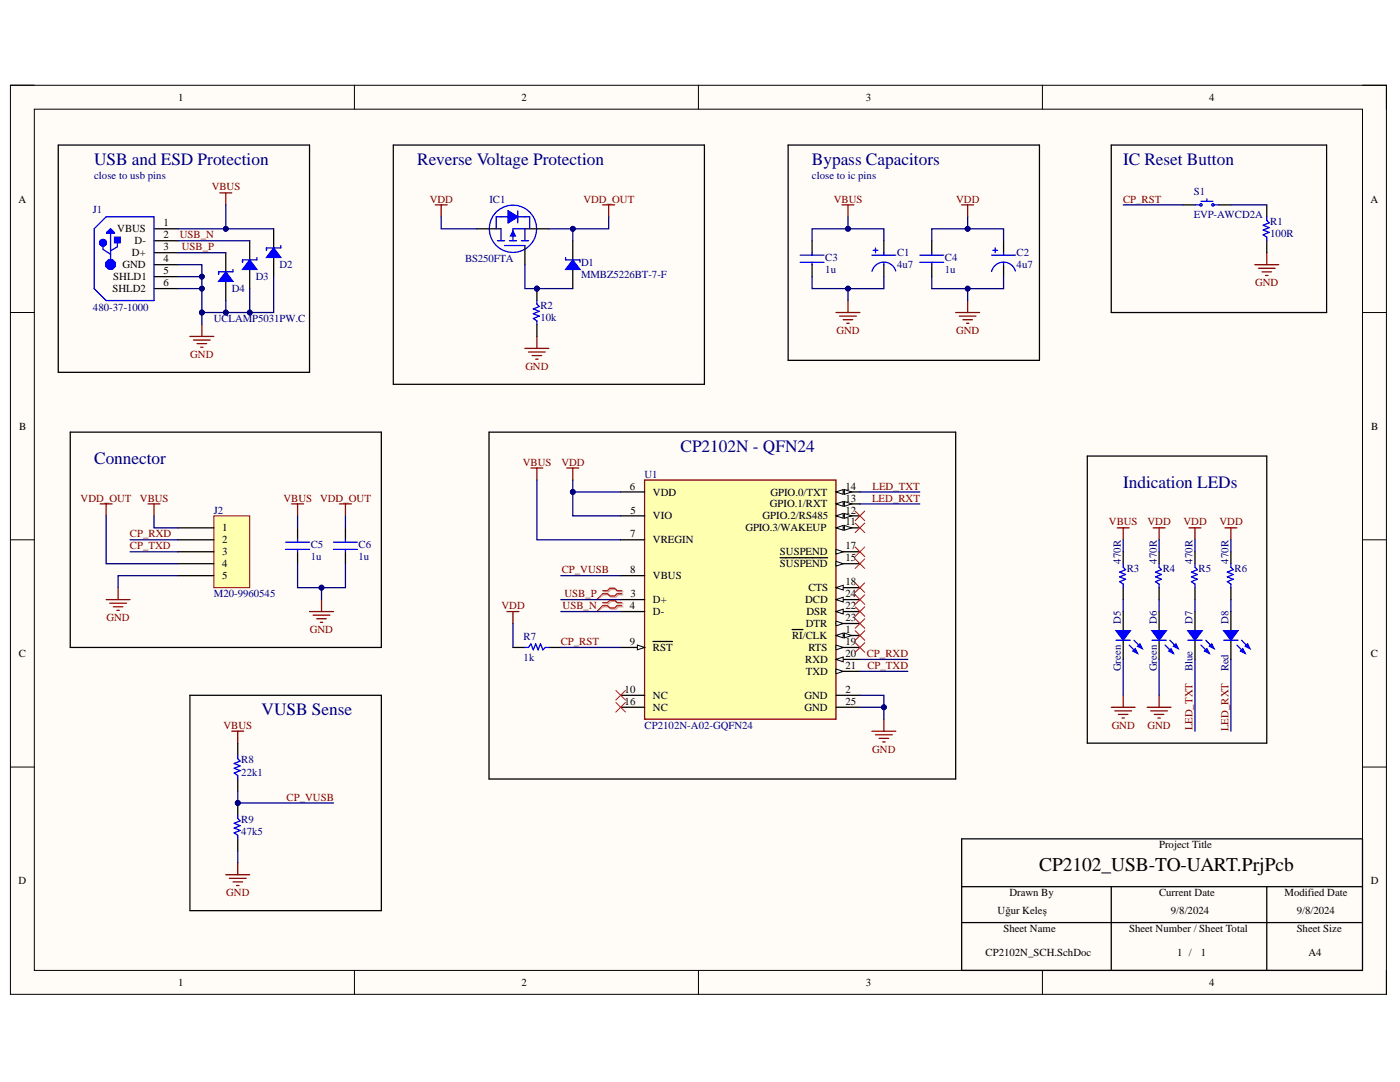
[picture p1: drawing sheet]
# Altium project CP2102_USB-TO-UART.PrjPcb
1 sheet, 28 parts. Net scope: global (net labels, ports and power ports of the same name join across sheets).
Board file: CP2102N_PCB.PcbDoc

## Sheet CP2102N_SCH.SchDoc
size A4; DrawnBy: Uğur Keleş; SheetNumber: 1; SheetTotal: 1; Size: A4

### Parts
C1  4u7  [CAP TANT 0805]
C2  4u7  [CAP TANT 0805]
C3  1u  [CAP CER 0402]
C4  1u  [CAP CER 0402]
C5  1u  [CAP CER 0402]
C6  1u  [CAP CER 0402]
D1  MMBZ5226BT-7-F  [DIODES SOT-523]
D2  UCLAMP5031PW.C  [0402]  (value not drawn)
D3  UCLAMP5031PW.C  [0402]  (value not drawn)
D4  UCLAMP5031PW.C  [0402]
D5  Green  [LED 0402_1005 GREEN]
D6  Green  [LED 0402_1005 GREEN]
D7  Blue  [LED 0402_1005 BLUE]
D8  Red  [LED 0402_1005 RED]
IC1  BS250FTA  [DIODES SOT-23-3]
J1  480-37-1000  [MOLX-480-37-1000_V]
J2  M20-9960545  [HARWIN M20-9960545]
R1  100R  [Resistor 0402]
R2  10k  [Resistor 0402]
R3  470R  [Resistor 0402]
R4  470R  [Resistor 0402]
R5  470R  [Resistor 0402]
R6  470R  [Resistor 0402]
R7  1k  [Resistor 0402]
R8  22k1  [Resistor 0402]
R9  47k5  [Resistor 0402]
S1  EVP-AWCD2A  [PANASONIC EVPAW]
U1  CP2102N-A02-GQFN24  [FP-CP2102N-A02-GQFN24-MFG]

### Blocks framed on the sheet
USB and ESD Protection: D2-D4 J1
Reverse Voltage Protection: D1 IC1 R2
Bypass Capacitors: C1-C4
IC Reset Button: R1 S1
Connector: C5 C6 J2
CP2102N - QFN24: R7 U1
Indication LEDs: D5-D8 R3-R6
VUSB Sense: R8 R9

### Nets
GND: C1.2 C2.2 C3.1 C4.1 C5.1 C6.1 D2.1 D3.1 D4.1 D5.2 D6.2 J1.4(GND) J1.5(SHLD1) J1.6(SHLD2) J2.5 R1.1 R2.1 R9.1 U1.2(GND) U1.25(GND)
VBUS: C1.1 C3.2 C5.2 D2.2 J1.1(VBUS) J2.1 R3.2 R8.2 U1.7(VREGIN)
VDD: C2.1 C4.2 IC1.3(D) R4.2 R5.2 R6.2 R7.1 U1.5(VIO) U1.6(VDD)
VDD_OUT: C6.2 D1.2 IC1.2(S) J2.4
CP_RST: R7.2 S1.1 U1.9(~{RST})
CP_RXD: J2.2 U1.20(RXD)
CP_TXD: J2.3 U1.21(TXD)
CP_VUSB: R8.1 R9.2 U1.8(VBUS)
LED_RXT: D8.2 U1.13(GPIO.1/RXT)
LED_TXT: D7.2 U1.14(GPIO.0/TXT)
USB_N: D3.2 J1.2(D-) U1.4(D-)
USB_P: D4.2 J1.3(D+) U1.3(D+)
NetD1_1: D1.1 IC1.1(G) R2.2
NetD5_1: D5.1 R3.1
NetD6_1: D6.1 R4.1
NetD7_1: D7.1 R5.1
NetD8_1: D8.1 R6.1
NetR1_2: R1.2 S1.2

Not connected (* = marked no-connect by the designer): U1 1(~{RI}/CLK)* 10(NC)* 11(GPIO.3/WAKEUP)* 12(GPIO.2/RS485)* 15(~{SUSPEND})* 16(NC)* 17(SUSPEND)* 18(CTS)* 19(RTS)* 22(DSR)* 23(DTR)* 24(DCD)*

### Layout directives
differential pair: USB_N, USB_P

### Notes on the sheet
- close to usb pins
- close to ic pins
